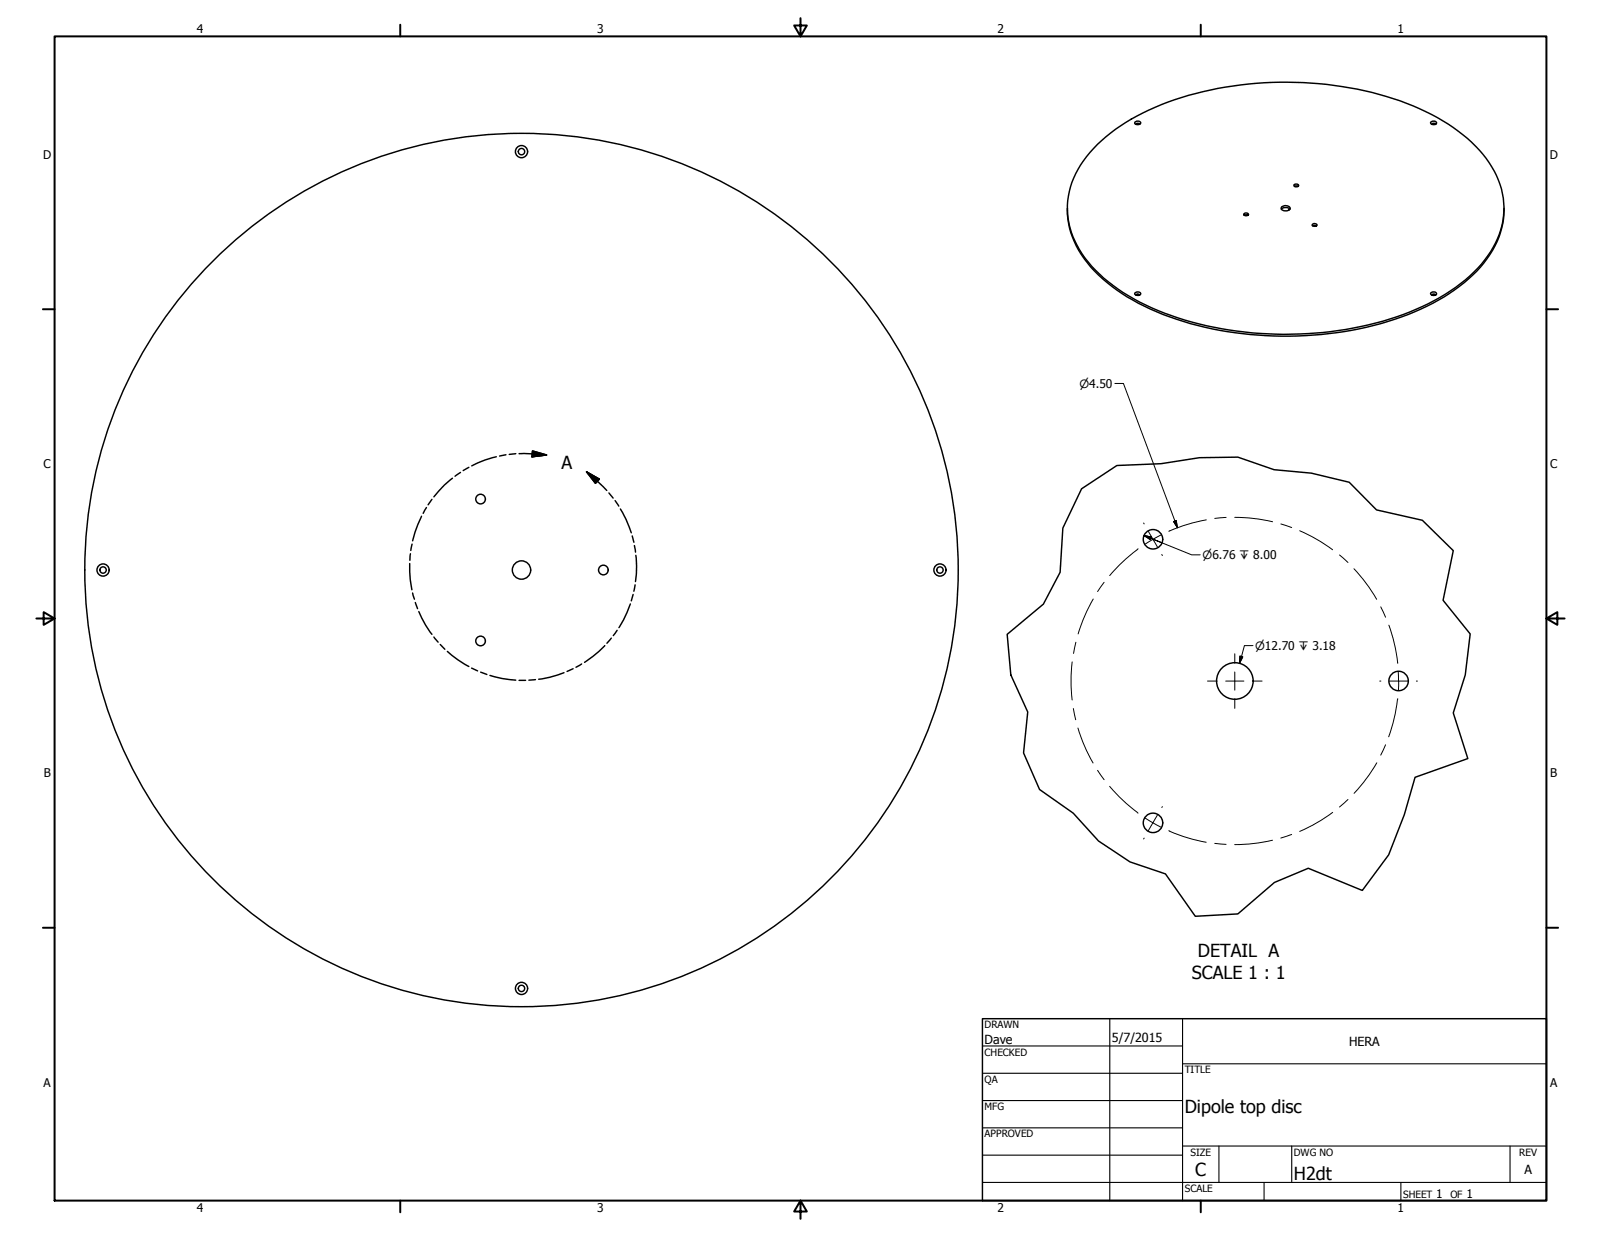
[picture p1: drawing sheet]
<svg xmlns="http://www.w3.org/2000/svg" width="559mm" height="432mm" viewBox="0 0 559 432" stroke-linecap="round" stroke-linejoin="round" font-family="sans-serif">
<!-- layer: Visible (ANSI) -->
<g fill="none" stroke="#000" stroke-width=".51">
<path d="M383.1 50.4a78.8 78.8 0 0 1 36.8-18.4 125 125 0 0 1 73.3 5 59.2 59.2 0 0 1 26.5 19.8 27.4 27.4 0 0 1-1.5 34 64.1 64.1 0 0 1-28.4 19 124.3 124.3 0 0 1-85.5-1.3 59 59 0 0 1-26.6-19.9 27.4 27.4 0 0 1 1.6-34zM396.1 42.7a1.2 1.2 0 0 1 2 .3 1.24 1.24 0 0 1-2.1-.1zM396.6 43.2l.8-.1 .2 .3-.3-.2-.7 .2zM499.4 42.7a1.09 1.09 0 0 1 1.1-.4 1.09 1.09 0 0 1 .8 .9 1.14 1.14 0 0 1-1.1 .3 1.14 1.14 0 0 1-.8-.8zM499.8 43.4a.61 .61 0 0 1 .6-.4 .61 .61 0 0 1 .6 .4M499.9 43.4l.2-.2 .8 .2M372.6 72.7a31.4 31.4 0 0 0 10.8 23.3 75.5 75.5 0 0 0 32.1 17 126 126 0 0 0 76-3.2 64.3 64.3 0 0 0 26.4-18 29.3 29.3 0 0 0 7.1-19.1M434.3 75.2l.5-.2 .7 .2a.86 .86 0 0 1-1.4-.5 .82 .82 0 0 1 1-.4 .82 .82 0 0 1 .6 .8l-.2 .1M447.2 73a2.23 2.23 0 0 1 3 0M447.4 72.2a1.75 1.75 0 0 1 2.9 .8 1.89 1.89 0 0 1-3.1-.4zM451.7 64.5a.83 .83 0 0 1 .9-.3 .83 .83 0 0 1 .6 .8 .79 .79 0 0 1-.9 .3 .79 .79 0 0 1-.6-.8zM451.8 65.1l.5-.2 .8 .2"/>
<path d="M458.2 78.2a.87 .87 0 0 1 1.4 .5 .97 .97 0 0 1-1.6-.3zM458.2 78.9l.5-.2 .8 .2M396.1 102.3a1.2 1.2 0 0 1 2 .3 1.24 1.24 0 0 1-2.1-.1zM396.6 102.8l.8-.1 .2 .4-.5-.3-.5 .3zM499.4 102.3a1.09 1.09 0 0 1 1.1-.4 1.09 1.09 0 0 1 .8 .9 1.14 1.14 0 0 1-1.1 .4 1.14 1.14 0 0 1-.8-.9zM499.8 103.1a.61 .61 0 0 1 .6-.4 .61 .61 0 0 1 .6 .4M499.9 103.1l.5-.3 .5 .3"/>
<circle cx="182" cy="52.9" r="2.13"/>
<circle cx="182" cy="52.9" r="1.11"/>
<circle cx="167.7" cy="174.2" r="1.68"/>
<circle cx="36" cy="199" r="2.13"/>
<circle cx="36" cy="199" r="1.11"/>
<circle cx="182" cy="199" r="3.2"/>
<circle cx="182" cy="199" r="152.4"/>
<circle cx="210.6" cy="199" r="1.68"/>
<circle cx="328.1" cy="199" r="2.13"/>
<circle cx="328.1" cy="199" r="1.11"/>
<circle cx="402.4" cy="188.2" r="3.4"/>
<circle cx="167.7" cy="223.7" r="1.68"/>
<circle cx="431" cy="237.7" r="6.4"/>
<circle cx="488.2" cy="237.7" r="3.4"/>
<circle cx="402.4" cy="287.2" r="3.4"/>
<circle cx="182" cy="345" r="2.13"/>
<circle cx="182" cy="345" r="1.11"/>
</g>
<!-- layer: Break Line (ANSI) -->
<path d="M377.5 170.6l12.3-8.1 15.5-.6 13.4-2.1 13.4-.2 12.6 4.4 13 1.2 13.2 3.1 9.5 9.7 16 3.6 10.8 10.6-3.5 17.3 9.4 11.8-1.7 14.3-4.2 13.3 5.1 15.9-18.4 6.5-3.7 13.1-5.5 14-9.2 12.4-18.9-7.7-11.8 4.9-12.7 11-14.9 .8-10.4-14.7-12.4-4.2-11-7.3-8.8-9.8-11.8-8.2-5.5-12.8 1.4-14.3-5.9-12.9-1.3-14.2 12.7-10.5 5.8-11.1 1-15.5z" fill="none" stroke="#000" stroke-width=".51"/>
<!-- layer: Detail Boundary (ANSI) -->
<g fill="none" stroke="#000" stroke-width=".51">
<path d="M173.2 159.4a32.8 32.8 0 0 0-8.5 3.2M176.6 158.8l-2.2 .4M180 158.4l-2.3 .2M181.2 158.4l9.6 .4M185.9 157.4l4.9 1.4-5.1 .6zM148.8 177.2l-1.1 2M150.7 174.3l-1.3 1.9M157.9 166.9a32.4 32.4 0 0 0-6.5 6.5M160.7 164.9l-1.9 1.3M163.6 163.1l-1.9 1.2M204.7 164.7l4.5 2.6-1.4 1.4zM204.7 164.7l7.1 6.5"/>
<path d="M212.5 172.1l1.5 1.8M214.7 174.8l1.3 1.9M216.5 177.7a36.8 36.8 0 0 1 3.8 8.3M143 196.7v.1a35.7 35.7 0 0 0 .8 9.1M143.3 193.3l-.2 2.3M143.8 189.9l-.4 2.3M147.1 180.2l-2.3 5.6-.8 3M220.7 187.1l.5 2.2M221.4 190.4l.4 2.3M221.9 193.9a33.1 33.1 0 0 1-.1 9.1M144 207l.7 2.2M145 210.3l.7 2.2"/>
<path d="M146.2 213.5a33.3 33.3 0 0 0 4.5 7.9M220 210.8l-.2 .5a33.8 33.8 0 0 1-3.8 7.8M221 207.5l-.7 2.2M221.7 204.2l-.5 2.2M151.4 222.4l1.5 1.8M153.7 225l1.6 1.6M156.1 227.4a36.8 36.8 0 0 0 7.5 5.3M164.6 233.2l2.1 1M167.8 234.6l2.1 .9M171 235.8a35.6 35.6 0 0 0 9 1.6M181.2 237.5h2.3M186.9 237.2l-2.3 .2"/>
<path d="M196.8 234.8a34.7 34.7 0 0 1-8.8 2.3M200 233.4l-2.1 1M203 231.8l-2 1.1M211.1 225.4a33.8 33.8 0 0 1-7.1 5.8M213.4 222.8l-1.6 1.7M215.4 220l-1.3 1.9"/>
</g>
<path d="M185.7 159.4l5.1-.6zM185.9 157.4l4.9 1.4-5.1 .6zM204.7 164.7l4.5 2.6zM204.7 164.7l4.5 2.6-1.4 1.4z" fill="#000" stroke="#000" stroke-width=".51"/>
<!-- layer: Border (ANSI) -->
<g fill="none" stroke="#000" stroke-width=".7">
<path d="M19 12.7h520.8v406.4h-520.8zM139.7 8.6v4.1M279.4 6.3v6.4l-2.2-3.8h4.4l-2.2 3.8M419.1 8.6v4.1M15 107.9h4M539.8 107.9h4M12.7 215.9h6.3l-3.8-2.2v4.4l3.8-2.2M539.8 215.9l3.8 2.2v-4.4l-3.8 2.2h6.3M15 323.8h4M539.8 323.8h4M139.7 419.1v4.1M279.4 419.1l2.2 3.8h-4.4l2.2-3.8v6.3"/>
<path d="M419.1 419.1v4.1"/>
</g>
<!-- layer: Title (ANSI) -->
<g fill="none" stroke="#000" stroke-width=".38">
<path d="M387.3 355.6v63.5M412.7 355.6v63.5M342.9 365.1h69.8M342.9 374.6h69.8M412.7 371.3h127.1M342.9 384.2h69.8M342.9 393.7h69.8M342.9 412.7h196.9M342.9 403.2h69.8M412.7 400h127.1M425.4 400v12.7M441.2 412.7v6.4"/>
<path d="M450.8 400v12.7M488.9 412.7v6.4M527 400v12.7"/>
</g>
<path d="M342.9 355.6h196.9v63.5h-196.9z" fill="none" stroke="#000" stroke-width=".51"/>
<!-- layer: Center Mark (ANSI) -->
<g fill="none" stroke="#000" stroke-width=".35">
<path d="M399.2 182.6l.2 .3M400.8 185.5l3.2 5.4M405.5 193.5l.2 .4M421.4 237.7h3.4M427.8 237.7h6.3M431 228.2v3.3M431 234.6v6.3M437.2 237.7h3.3M481.6 237.7h.4M484.9 237.7h6.4M494.3 237.7h.4M431 243.9v3.4"/>
<path d="M399.4 292.5l-.2 .4M404 284.5l-3.2 5.4M405.7 281.6l-.2 .3"/>
</g>
<!-- layer: Centerline (ANSI) -->
<g fill="none" stroke="#000" stroke-width=".35">
<path d="M397 191.8l-5.6 4.7-4.1 4.4M397.2 191.6l-.3 .2M405.2 186.7l-5.4 3.2M421 181.5l-7 1.7-6.1 2.3M428 180.6l-4 .4M431 180.6l6 .3 7.2 1.2M447.1 182.9l3.7 1.2M453.6 185.3l5.4 2.6 6.1 4M467.5 193.7l3 2.7M472.6 198.5l3.9 4.7 4 6M381.6 209.1l-3.3 6.5-2 5.7M385.4 203.2l-2.3 3.3"/>
<path d="M481.9 211.8l1.7 3.6M484.8 218.2l2 7 1.1 6.4M374.2 231.1l-.4 7.2 .4 6.1M375.5 224.2l-.8 3.9M488 234.6l.1 3.1M488.2 237.7l-.1 3.2M374.6 247.3l.8 3.9M376.2 254.1l2.6 6.8 2.7 5.4M483.6 260l-1.7 3.6M487.9 243.9l-1.4 7.5-1.8 5.8M383.1 268.9l2.3 3.3M387.3 274.5l5 5.2 4.7 3.9"/>
<path d="M470.5 279.1l-3 2.6M480.5 266.3l-3.3 5-4.6 5.6M396.9 283.6l.3 .3M399.7 285.6l5.5 3.1M407.9 290l6 2.3 7.1 1.7M424 294.4l3.9 .3M444.1 293.3l-5.9 1.1-7.3 .4M450.8 291.3l-3.8 1.2M465.2 283.6l-5.1 3.3-6.5 3.3"/>
</g>
<!-- layer: Dimension (ANSI) -->
<path d="M389.1 133.9h3l18.9 50.3M409.6 182.1l.9-.4 .5 2.5z" fill="none" stroke="#000" stroke-width=".35"/>
<path d="M409.6 182.1l1.4 2.1zM409.6 182.1l.9-.4 .5 2.5z" fill="#000" stroke="#000" stroke-width=".35"/>
<!-- layer: Symbol (ANSI) -->
<path d="M399.3 186.9l2.5 .6-.4 .8zM399.3 186.9l2.3 1M405.6 189.5l-4-1.6 14.3 5.8h3M432.8 229l1 .3-1.2 2.3zM437.3 225.4h-3l-1.7 6.2" fill="none" stroke="#000" stroke-width=".35"/>
<path d="M399.3 186.9l2.5 .6zM399.3 186.9l2.5 .6-.4 .8zM432.8 229l-.2 2.6zM432.8 229l1 .3-1.2 2.3z" fill="#000" stroke="#000" stroke-width=".35"/>
<g font-size="6.3">
<text x="196" y="163.7">A</text>
<text x="418.1" y="334.2">DETAIL A</text>
<text x="416" y="341.7">SCALE 1 : 1</text>
<text x="413.5" y="388.6">Dipole top disc</text>
<text x="417.2" y="410.6">C</text>
<text x="451.6" y="411.9">H2dt</text>
</g>
<g font-size="4.4">
<text x="343.7" y="364.3">Dave</text>
<text x="388.1" y="363.7">5/7/2015</text>
<text x="470.9" y="365.1">HERA</text>
<text x="532.1" y="409.9">A</text>
</g>
<g font-size="4.2">
<text x="68.7" y="11.7">4</text>
<text x="208.4" y="11.7">3</text>
<text x="348.1" y="11.7">2</text>
<text x="487.8" y="11.7">1</text>
<text x="15.1" y="55.5">D</text>
<text x="540.9" y="55.5">D</text>
<text x="15.2" y="163.4">C</text>
<text x="541" y="163.4">C</text>
<text x="15.3" y="271.4">B</text>
<text x="541.1" y="271.4">B</text>
<text x="15.2" y="379.3">A</text>
<text x="541" y="379.3">A</text>
<text x="501.3" y="418.3">1</text>
<text x="511.8" y="418.3">1</text>
<text x="68.7" y="423.2">4</text>
<text x="208.4" y="423.2">3</text>
<text x="348.1" y="423.2">2</text>
<text x="487.8" y="423.2">1</text>
</g>
<g font-size="4">
<text x="376.7" y="135.3">⌀4.50</text>
<text x="419.7" y="195.2">⌀6.76 ↧ 8.00</text>
<text x="438.1" y="226.9">⌀12.70 ↧ 3.18</text>
</g>
<g font-size="3.5">
<text x="343.7" y="358.9">DRAWN</text>
<text x="343.7" y="368.5">CHECKED</text>
<text x="413.5" y="374.6">TITLE</text>
<text x="343.7" y="378">QA</text>
<text x="343.7" y="387.5">MFG</text>
<text x="343.7" y="397.1">APPROVED</text>
<text x="415.5" y="403.4">SIZE</text>
<text x="451.6" y="403.4">DWG NO</text>
<text x="530.3" y="403.4">REV</text>
<text x="413.5" y="416.1">SCALE</text>
<text x="489.7" y="418.3">SHEET</text>
<text x="506.2" y="418.3">OF</text>
</g>
</svg>
